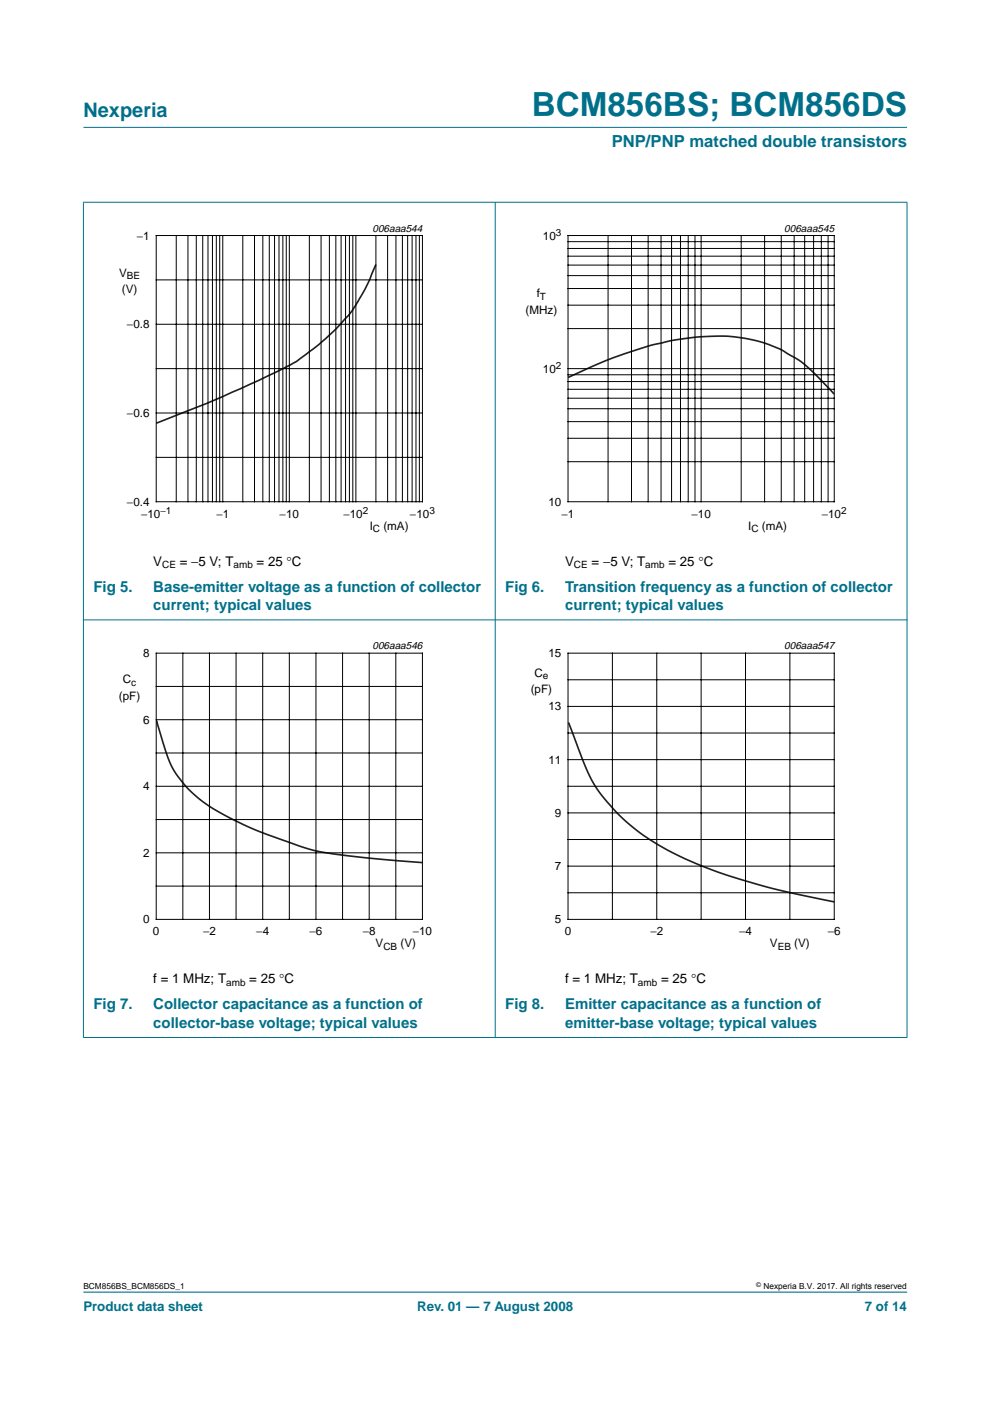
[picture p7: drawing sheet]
<svg xmlns="http://www.w3.org/2000/svg" width="210mm" height="297mm" viewBox="0 0 210 297" stroke-linecap="round" stroke-linejoin="round" font-family="sans-serif">
<path d="M192.3 273.9h-174.6" fill="none" stroke="#00708a" stroke-width=".21"/>
<g fill="#00708a" stroke="#00708a" stroke-width=".21">
<path d="M17.7 27h174.6z"/>
<path d="M17.7 42.9v177z"/>
<path d="M105 42.8v177.2z"/>
<path d="M192.3 42.9v177z"/>
<path d="M17.6 42.9h174.8z"/>
<path d="M17.6 131.4h174.8z"/>
<path d="M17.6 220h174.8z"/>
</g>
<path d="M79.7 56.1a44.2 44.2 0 0 1-6 10.9 54.2 54.2 0 0 1-12.3 10.5l-2.8 1.4a289.4 289.4 0 0 1-25.5 10.8M120.4 80a97.2 97.2 0 0 1 14.8-5.9l2.7-.9 4.3-1 5.3-.7 3.3-.2a28.2 28.2 0 0 1 22.6 8.6l3.4 3.6M33.2 152.8a46.6 46.6 0 0 0 3.8 10.8 27.4 27.4 0 0 0 11.7 9.8 103.2 103.2 0 0 0 19 7.2 221.1 221.1 0 0 0 21.9 2.3M120.5 153.2l.3 .7a77.3 77.3 0 0 0 5.3 12.6 42 42 0 0 0 17.9 15 118.9 118.9 0 0 0 25.8 8.3l7.1 1.4" fill="none" stroke="#231f20" stroke-width=".35"/>
<path d="M20.4 47.1h81.9v66.3h-81.9zM107.7 47.1h81.9v66.3h-81.9zM20.4 135.7h81.9v66.3h-81.9zM107.7 135.7h81.9v66.3h-81.9z" fill="none" stroke="#fff" stroke-width=".21"/>
<g fill="none" stroke="#000" stroke-width=".21">
<path d="M33.1 49.9h56.5v56.5h-56.5zM33.1 59.3h56.5M37.4 49.9v56.5M39.9 49.9v56.5M41.6 49.9v56.5M43 49.9v56.5M44.1 49.9v56.5M45 49.9v56.5M45.9 49.9v56.5M46.6 49.9v56.5M47.2 49.9v56.5M51.5 49.9v56.5"/>
<path d="M54 49.9v56.5M55.7 49.9v56.5M57.1 49.9v56.5M58.2 49.9v56.5M59.2 49.9v56.5M60 49.9v56.5M60.7 49.9v56.5M61.3 49.9v56.5M65.6 49.9v56.5M68.1 49.9v56.5M69.8 49.9v56.5M71.2 49.9v56.5"/>
<path d="M72.3 49.9v56.5M73.3 49.9v56.5M74.1 49.9v56.5M74.8 49.9v56.5M75.5 49.9v56.5M79.7 49.9v56.5M82.2 49.9v56.5M83.9 49.9v56.5M85.3 49.9v56.5M86.4 49.9v56.5M87.4 49.9v56.5M88.2 49.9v56.5"/>
<path d="M88.9 49.9v56.5M120.4 49.9h56.5v56.5h-56.5zM120.4 58.4h56.5M120.4 56.2h56.5M120.4 54.3h56.5M120.4 52.7h56.5M120.4 51.2h56.5M128.9 49.9v56.5M133.9 49.9v56.5M137.4 49.9v56.5M140.2 49.9v56.5M142.4 49.9v56.5"/>
<path d="M144.3 49.9v56.5M145.9 49.9v56.5M147.4 49.9v56.5M148.7 49.9v56.5M157.1 49.9v56.5M162.1 49.9v56.5M165.6 49.9v56.5M168.4 49.9v56.5M170.6 49.9v56.5M172.5 49.9v56.5M174.1 49.9v56.5M175.6 49.9v56.5"/>
<path d="M33.1 68.8h56.5M33.1 78.2h56.5M120.4 78.2h56.5M120.4 79.5h56.5M120.4 69.7h56.5M120.4 64.7h56.5M120.4 61.2h56.5M33.1 87.6h56.5M33.1 97h56.5M120.4 97.9h56.5M120.4 92.9h56.5M120.4 89.4h56.5"/>
<path d="M120.4 86.7h56.5M120.4 84.4h56.5M120.4 82.5h56.5M120.4 80.9h56.5M33.1 138.5h56.5v56.4h-56.5zM38.8 138.5v56.4M44.4 138.5v56.4M50.1 138.5v56.4M55.7 138.5v56.4M61.3 138.5v56.4M67 138.5v56.4M72.6 138.5v56.4"/>
<path d="M78.3 138.5v56.4M83.9 138.5v56.4M120.4 138.5h56.5v56.4h-56.5zM129.8 138.5v56.4M139.2 138.5v56.4M148.7 138.5v56.4M158.1 138.5v56.4M167.5 138.5v56.4M33.1 159.6h56.5M33.1 152.6h56.5M33.1 145.5h56.5M120.4 144.1h56.5"/>
<path d="M120.4 155.4h56.5M120.4 149.8h56.5M33.1 173.8h56.5M33.1 166.7h56.5M120.4 166.7h56.5M120.4 178h56.5M120.4 161.1h56.5M120.4 172.3h56.5M33.1 187.9h56.5M33.1 180.8h56.5M120.4 189.3h56.5M120.4 183.6h56.5"/>
</g>
<text font-size="7.1" fill="#00708a" x="112.7" y="24.7">BCM856BS; BCM856DS</text>
<text font-size="4.2" fill="#00708a" x="17.7" y="24.9">Nexperia</text>
<text font-size="3.5" fill="#00708a" x="129.7" y="31.1">PNP/PNP matched double transistors</text>
<g font-size="3.2" fill="#00708a">
<text x="19.8" y="125.4">Fig 5.</text>
<text x="32.5" y="125.4">Base-emitter voltage as a function of collector</text>
<text x="107.1" y="125.4">Fig 6.</text>
<text x="119.8" y="125.4">Transition frequency as a function of collector</text>
<text x="32.5" y="129.3">current; typical values</text>
<text x="119.8" y="129.3">current; typical values</text>
<text x="19.8" y="214">Fig 7.</text>
<text x="32.5" y="214">Collector capacitance as a function of</text>
<text x="107.1" y="214">Fig 8.</text>
<text x="119.8" y="214">Emitter capacitance as a function of</text>
<text x="32.5" y="217.9">collector-base voltage; typical values</text>
<text x="119.8" y="217.9">emitter-base voltage; typical values</text>
</g>
<g font-size="2.8">
<text x="32.5" y="119.9">V</text>
<text x="38.1" y="119.9">= −5 V; T</text>
<text x="54.4" y="119.9">= 25 °C</text>
<text x="119.8" y="119.9">V</text>
<text x="125.4" y="119.9">= −5 V; T</text>
<text x="141.7" y="119.9">= 25 °C</text>
<text x="32.5" y="208.5">f = 1 MHz; T</text>
<text x="52.9" y="208.5">= 25 °C</text>
<text x="119.8" y="208.5">f = 1 MHz; T</text>
<text x="140.2" y="208.5">= 25 °C</text>
</g>
<g font-size="2.8" fill="#00708a">
<text x="17.7" y="278">Product data sheet</text>
<text x="88.5" y="278">Rev. 01 — 7 August 2008</text>
<text x="183.4" y="278">7 of 14</text>
</g>
<g font-size="2.5">
<text x="29" y="50.8">−1</text>
<text x="115.1" y="50.8">10</text>
<text x="25.2" y="58.7">V</text>
<text x="25.8" y="62.2">(V)</text>
<text x="113.8" y="63">f</text>
<text x="26.9" y="69.6">−0.8</text>
<text x="111.4" y="66.6">(MHz)</text>
<text x="115.1" y="79">10</text>
<text x="26.9" y="88.4">−0.6</text>
<text x="26.9" y="107.2">−0.4</text>
<text x="116.3" y="107.2">10</text>
<text x="29.9" y="109.8">−10</text>
<text x="45.9" y="109.8">−1</text>
<text x="59.3" y="109.8">−10</text>
<text x="72.8" y="109.8">−10</text>
<text x="78.4" y="112.3">I</text>
<text x="81.3" y="112.3">(mA)</text>
<text x="86.9" y="109.8">−10</text>
<text x="119.1" y="109.8">−1</text>
<text x="146.6" y="109.8">−10</text>
<text x="158.6" y="112.3">I</text>
<text x="161.5" y="112.3">(mA)</text>
<text x="174.2" y="109.8">−10</text>
<text x="30.3" y="139.3">8</text>
<text x="113.3" y="143.5">C</text>
<text x="116.3" y="139.3">15</text>
<text x="25.2" y="148.4">(pF)</text>
<text x="26.1" y="144.9">C</text>
<text x="112.5" y="147">(pF)</text>
<text x="30.3" y="153.4">6</text>
<text x="116.3" y="150.6">13</text>
<text x="116.3" y="161.9">11</text>
<text x="30.3" y="167.6">4</text>
<text x="117.7" y="173.2">9</text>
<text x="30.3" y="181.7">2</text>
<text x="117.7" y="184.5">7</text>
<text x="30.3" y="195.8">0</text>
<text x="117.7" y="195.8">5</text>
<text x="32.4" y="198.3">0</text>
<text x="43" y="198.3">−2</text>
<text x="54.3" y="198.3">−4</text>
<text x="65.6" y="198.3">−6</text>
<text x="76.9" y="198.3">−8</text>
<text x="79.6" y="200.9">V</text>
<text x="84.9" y="200.9">(V)</text>
<text x="87.5" y="198.3">−10</text>
<text x="119.7" y="198.3">0</text>
<text x="137.9" y="198.3">−2</text>
<text x="156.7" y="198.3">−4</text>
<text x="163.2" y="200.9">V</text>
<text x="168.4" y="200.9">(V)</text>
<text x="175.5" y="198.3">−6</text>
</g>
<g font-size="2.2">
<text x="79" y="49.1">006aaa544</text>
<text x="166.3" y="49.1">006aaa545</text>
<text x="79" y="137.6">006aaa546</text>
<text x="166.3" y="137.6">006aaa547</text>
</g>
<g font-size="2.1">
<text x="117.8" y="50">3</text>
<text x="26.9" y="59.2">BE</text>
<text x="114.5" y="63.5">T</text>
<text x="117.8" y="78.3">2</text>
<text x="34" y="109">−1</text>
<text x="76.9" y="109">2</text>
<text x="79.1" y="112.8">C</text>
<text x="91" y="109">3</text>
<text x="159.3" y="112.8">C</text>
<text x="178.3" y="109">2</text>
<text x="34.4" y="120.4">CE</text>
<text x="49.5" y="120.4">amb</text>
<text x="121.7" y="120.4">CE</text>
<text x="136.8" y="120.4">amb</text>
<text x="115.1" y="144">e</text>
<text x="27.8" y="145.4">c</text>
<text x="81.3" y="201.3">CB</text>
<text x="164.9" y="201.3">EB</text>
<text x="48" y="209">amb</text>
<text x="135.3" y="209">amb</text>
</g>
<g font-size="1.8">
<text x="17.7" y="273.4">BCM856BS_BCM856DS_1</text>
<text x="161.9" y="273.4">Nexperia B.V. 2017. All rights reserved</text>
</g>
<text font-size="1.4" x="160.4" y="272.9">©</text>
</svg>
